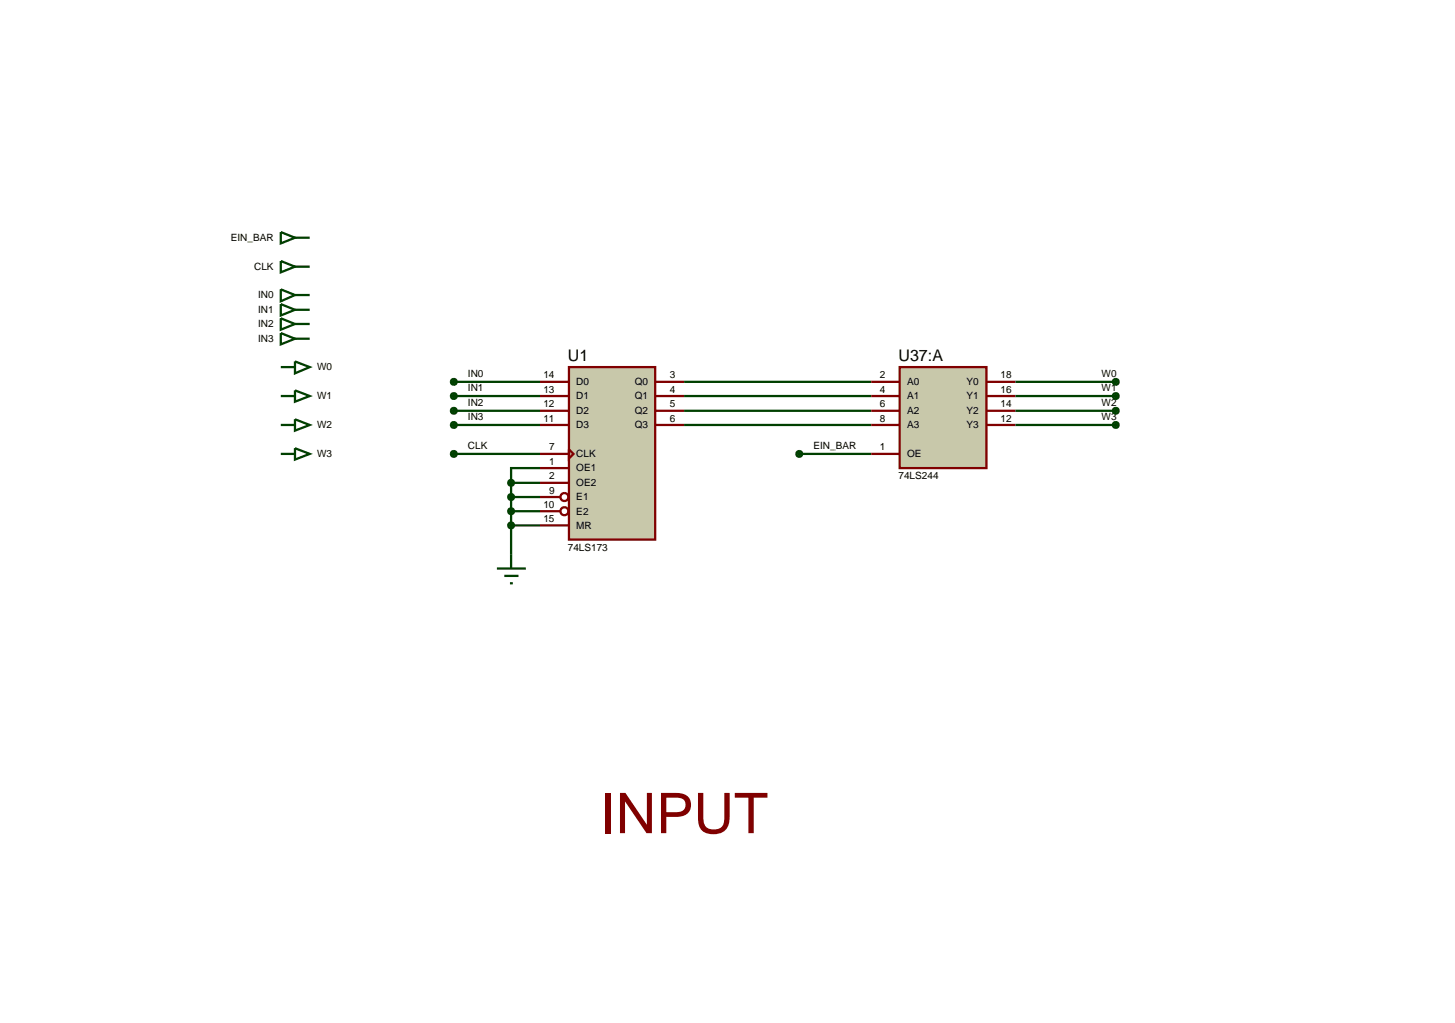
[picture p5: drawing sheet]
<svg xmlns="http://www.w3.org/2000/svg" width="257mm" height="180mm" viewBox="0 0 257 180" stroke-linecap="round" stroke-linejoin="round" font-family="sans-serif">
<g fill="none" stroke="#004000" stroke-width=".4">
<path d="M80 67.3h15.2M80 69.8h15.2M80 72.4h15.2M80 74.9h15.2M120.6 67.3h33M120.6 69.8h33M120.6 72.4h33M120.6 74.9h33M179 67.3h17.7M179 69.8h17.7M179 72.4h17.7M179 74.9h17.7"/>
<path d="M80 80h15.2M90.1 85.1h5.1M90.1 92.6h5.1M90.1 85.1v12.6M90.1 87.6h5.1M90.1 90.1h5.1M95.2 82.5h-5.1v2.6M140.9 80h12.7"/>
</g>
<path d="M100.3 64.7h15.2v30.4h-15.2z" fill="#c8c8aa" stroke="#800000" stroke-width=".4"/>
<g fill="none" stroke="#800000" stroke-width=".4">
<path d="M95.2 67.3h5.1M95.2 69.8h5.1M95.2 72.4h5.1M95.2 74.9h5.1M100.3 79.2l.8 .8-.8 .8zM115.5 67.3h5.1M115.5 69.8h5.1M115.5 72.4h5.1M115.5 74.9h5.1M95.2 80h5.1M95.2 82.5h5.1M95.2 85.1h5.1"/>
<path d="M95.2 87.6h3.6M95.2 90.1h3.6M95.2 92.6h5.1"/>
<circle cx="99.5" cy="90.1" r=".7"/>
<circle cx="99.5" cy="87.6" r=".7"/>
</g>
<path d="M89.7 84.8l.4-.2-.5 .5zM90.1 84.6l.4 .2 .1 .3zM90.1 85.6l.5-.5-.2 .4zM89.6 85.1l.5 .5-.3-.1z" fill="#004000" stroke="#004000" stroke-width=".4"/>
<path d="M89.6 85.1l.5-.5 .5 .5-.5 .5z" fill="#004000"/>
<path d="M90.1 97.7v2.5M87.6 100.2h5.1M88.9 101.5h2.5M89.9 102.8h.5" fill="none" stroke="#004000" stroke-width=".4"/>
<path d="M89.7 92.3l.4-.2-.5 .5zM90.1 92.1l.4 .2 .1 .3zM90.6 92.6l-.2 .4-.3 .1zM89.6 92.6l.5 .5-.3-.1z" fill="#004000" stroke="#004000" stroke-width=".4"/>
<path d="M89.6 92.6l.5-.5 .5 .5-.5 .5z" fill="#004000"/>
<path d="M79.6 79.7l.4-.2-.5 .5zM80 79.5l.4 .2 .1 .3zM80 80.5l.5-.5-.1 .3zM79.5 80l.5 .5-.3-.1z" fill="#004000" stroke="#004000" stroke-width=".4"/>
<path d="M79.5 80l.5-.5 .5 .5-.5 .5z" fill="#004000"/>
<path d="M79.6 67l.4-.2-.5 .5zM80 66.8l.4 .2 .1 .3zM80.5 67.3l-.1 .3-.4 .2zM79.5 67.3l.5 .5-.3-.1z" fill="#004000" stroke="#004000" stroke-width=".4"/>
<path d="M79.5 67.3l.5-.5 .5 .5-.5 .5z" fill="#004000"/>
<path d="M79.6 69.5l.4-.2-.5 .5zM80 69.3l.4 .2 .1 .3zM80.5 69.8l-.1 .3-.4 .2zM79.5 69.8l.5 .5-.3-.1z" fill="#004000" stroke="#004000" stroke-width=".4"/>
<path d="M79.5 69.8l.5-.5 .5 .5-.5 .5z" fill="#004000"/>
<path d="M79.6 72.1l.4-.2-.5 .5zM80 71.9l.4 .2 .1 .3zM80 72.9l.5-.5-.1 .3zM79.5 72.4l.5 .5-.3-.1z" fill="#004000" stroke="#004000" stroke-width=".4"/>
<path d="M79.5 72.4l.5-.5 .5 .5-.5 .5z" fill="#004000"/>
<path d="M79.6 74.6l.4-.2-.5 .5zM80 74.4l.4 .2 .1 .3zM80.5 74.9l-.1 .3-.4 .2zM79.5 74.9l.5 .5-.4-.2z" fill="#004000" stroke="#004000" stroke-width=".4"/>
<path d="M79.5 74.9l.5-.5 .5 .5-.5 .5z" fill="#004000"/>
<path d="M158.6 64.7h15.3v17.8h-15.3z" fill="#c8c8aa" stroke="#800000" stroke-width=".4"/>
<path d="M153.6 67.3h5M153.6 69.8h5M153.6 72.4h5M153.6 74.9h5M173.9 67.3h5.1M173.9 69.8h5.1M173.9 72.4h5.1M173.9 74.9h5.1M153.6 80h5" fill="none" stroke="#800000" stroke-width=".4"/>
<path d="M196.3 67l.4-.2-.5 .5zM196.7 66.8l.4 .2 .1 .3zM197.2 67.3l-.1 .3-.4 .2zM196.2 67.3l.5 .5-.3-.1z" fill="#004000" stroke="#004000" stroke-width=".4"/>
<path d="M196.2 67.3l.5-.5 .5 .5-.5 .5z" fill="#004000"/>
<path d="M196.3 69.5l.4-.2-.5 .5zM196.7 69.3l.4 .2 .1 .3zM197.2 69.8l-.1 .3-.4 .2zM196.2 69.8l.5 .5-.3-.1z" fill="#004000" stroke="#004000" stroke-width=".4"/>
<path d="M196.2 69.8l.5-.5 .5 .5-.5 .5z" fill="#004000"/>
<path d="M196.3 72.1l.4-.2-.5 .5zM196.7 71.9l.4 .2 .1 .3zM196.7 72.9l.5-.5-.1 .3zM196.2 72.4l.5 .5-.3-.1z" fill="#004000" stroke="#004000" stroke-width=".4"/>
<path d="M196.2 72.4l.5-.5 .5 .5-.5 .5z" fill="#004000"/>
<path d="M196.3 74.6l.4-.2-.5 .5zM196.7 74.4l.4 .2 .1 .3zM197.2 74.9l-.1 .3-.4 .2zM196.2 74.9l.5 .5-.4-.2z" fill="#004000" stroke="#004000" stroke-width=".4"/>
<path d="M196.2 74.9l.5-.5 .5 .5-.5 .5z" fill="#004000"/>
<path d="M89.7 87.3l.4-.2-.5 .5zM90.1 87.1l.3 .1 .2 .4zM90.6 87.6l-.1 .3-.4 .2zM89.6 87.6l.5 .5-.4-.2z" fill="#004000" stroke="#004000" stroke-width=".4"/>
<path d="M89.6 87.6l.5-.5 .5 .5-.5 .5z" fill="#004000"/>
<path d="M89.7 89.8l.4-.2-.5 .5zM90.1 89.6l.3 .1 .2 .4zM90.1 90.6l.5-.5-.2 .4zM89.6 90.1l.5 .5-.3-.1z" fill="#004000" stroke="#004000" stroke-width=".4"/>
<path d="M89.6 90.1l.5-.5 .5 .5-.5 .5z" fill="#004000"/>
<path d="M140.5 79.7l.4-.2-.5 .5zM140.9 79.5l.3 .1 .2 .4zM141.4 80l-.1 .3-.4 .2zM140.4 80l.5 .5-.3-.1z" fill="#004000" stroke="#004000" stroke-width=".4"/>
<path d="M140.4 80l.5-.5 .5 .5-.5 .5z" fill="#004000"/>
<g fill="none" stroke="#004000" stroke-width=".4">
<path d="M49.5 40.9l2.5 1-2.5 1zM49.5 46l2.5 1-2.5 1zM49.5 51l2.5 1-2.5 1.1zM49.5 53.6l2.5 1-2.5 1zM49.5 56.1l2.5 1-2.5 1zM49.5 58.7l2.5 1-2.5 1zM52 41.9h2.6M52 47h2.6M52 52h2.6M52 54.6h2.6M52 57.1h2.6M52 59.7h2.6"/>
<path d="M49.5 64.7h2.5M49.5 69.8h2.5M49.5 74.9h2.5M52 63.7l2.6 1-2.6 1.1zM52 68.8l2.6 1-2.6 1zM52 73.9l2.6 1-2.6 1zM52 79l2.6 1-2.6 1zM49.5 80h2.5"/>
</g>
<text font-size="9.9" fill="#800000" x="105.8" y="146.8">INPUT</text>
<g font-size="2.8">
<text x="100.1" y="63.6">U1</text>
<text x="158.4" y="63.6">U37:A</text>
</g>
<g font-size="1.8">
<text x="40.7" y="42.5">EIN_BAR</text>
<text x="44.8" y="47.6">CLK</text>
<text x="45.5" y="52.6">IN0</text>
<text x="45.5" y="55.2">IN1</text>
<text x="45.5" y="57.7">IN2</text>
<text x="45.5" y="60.3">IN3</text>
<text x="55.9" y="65.3">W0</text>
<text x="55.9" y="70.4">W1</text>
<text x="82.5" y="66.5">IN0</text>
<text x="82.5" y="69">IN1</text>
<text x="82.5" y="71.6">IN2</text>
<text x="95.8" y="66.7">14</text>
<text x="95.8" y="69.2">13</text>
<text x="95.8" y="71.8">12</text>
<text x="101.6" y="67.9">D0</text>
<text x="101.6" y="70.4">D1</text>
<text x="111.9" y="67.9">Q0</text>
<text x="111.9" y="70.4">Q1</text>
<text x="118.1" y="66.7">3</text>
<text x="118.1" y="69.2">4</text>
<text x="118.1" y="71.8">5</text>
<text x="155.1" y="66.7">2</text>
<text x="155.1" y="69.2">4</text>
<text x="155.1" y="71.8">6</text>
<text x="159.9" y="67.9">A0</text>
<text x="159.9" y="70.4">A1</text>
<text x="170.4" y="67.9">Y0</text>
<text x="170.4" y="70.4">Y1</text>
<text x="176.4" y="66.7">18</text>
<text x="176.4" y="69.2">16</text>
<text x="176.4" y="71.8">14</text>
<text x="194.2" y="66.5">W0</text>
<text x="194.2" y="69">W1</text>
<text x="194.2" y="71.6">W2</text>
<text x="55.9" y="75.5">W2</text>
<text x="82.5" y="74.1">IN3</text>
<text x="95.8" y="74.3">11</text>
<text x="101.6" y="73">D2</text>
<text x="101.6" y="75.5">D3</text>
<text x="111.9" y="73">Q2</text>
<text x="111.9" y="75.5">Q3</text>
<text x="118.1" y="74.3">6</text>
<text x="155.1" y="74.3">8</text>
<text x="159.9" y="73">A2</text>
<text x="159.9" y="75.5">A3</text>
<text x="170.4" y="73">Y2</text>
<text x="170.4" y="75.5">Y3</text>
<text x="176.4" y="74.3">12</text>
<text x="194.2" y="74.1">W3</text>
<text x="55.9" y="80.6">W3</text>
<text x="82.5" y="79.2">CLK</text>
<text x="96.8" y="79.4">7</text>
<text x="96.8" y="81.9">1</text>
<text x="101.6" y="80.6">CLK</text>
<text x="101.6" y="83.1">OE1</text>
<text x="143.4" y="79.2">EIN_BAR</text>
<text x="155.1" y="79.4">1</text>
<text x="159.9" y="80.6">OE</text>
<text x="95.8" y="89.5">10</text>
<text x="96.8" y="84.5">2</text>
<text x="96.8" y="87">9</text>
<text x="101.6" y="85.7">OE2</text>
<text x="101.6" y="88.2">E1</text>
<text x="158.4" y="84.5">74LS244</text>
<text x="95.8" y="92">15</text>
<text x="101.6" y="90.7">E2</text>
<text x="101.6" y="93.2">MR</text>
<text x="100.1" y="97.1">74LS173</text>
</g>
</svg>
